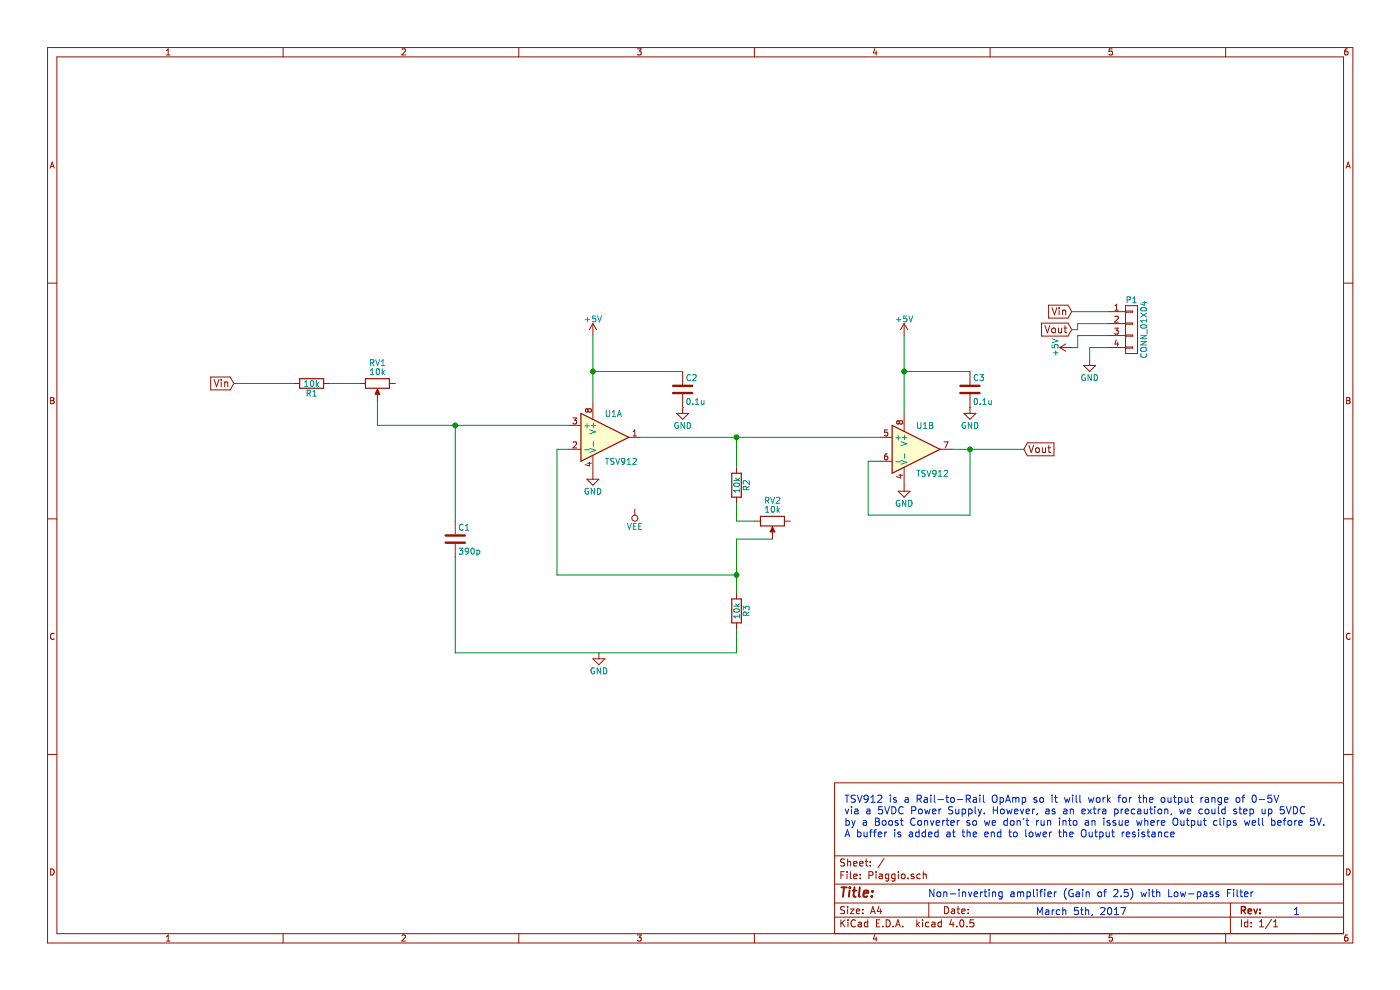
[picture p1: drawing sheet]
EESchema Schematic File Version 2
LIBS:power
LIBS:device
LIBS:transistors
LIBS:conn
LIBS:linear
LIBS:regul
LIBS:74xx
LIBS:cmos4000
LIBS:adc-dac
LIBS:memory
LIBS:xilinx
LIBS:microcontrollers
LIBS:dsp
LIBS:microchip
LIBS:analog_switches
LIBS:motorola
LIBS:texas
LIBS:intel
LIBS:audio
LIBS:interface
LIBS:digital-audio
LIBS:philips
LIBS:display
LIBS:cypress
LIBS:siliconi
LIBS:opto
LIBS:atmel
LIBS:contrib
LIBS:valves
EELAYER 25 0
EELAYER END
$Descr A4 11693 8268
encoding utf-8
Sheet 1 1
Title ""
Date ""
Rev ""
Comp ""
Comment1 ""
Comment2 ""
Comment3 ""
Comment4 ""
$EndDescr
$Comp
L R R2
U 1 1
P 6150 4050
F 0 "R2" V 6230 4050 50  0000 C CNN
F 1 "10k" V 6150 4050 50  0000 C CNN
F 2 "Resistors_Universal:Resistor_SMD+THTuniversal_0805to1206_RM10_HandSoldering" V 6080 4050 50  0001 C CNN
F 3 "" H 6150 4050 50  0000 C CNN
	1    6150 4050
	1    0    0    -1  
$EndComp
$Comp
L R R3
U 1 1
P 6150 5100
F 0 "R3" V 6230 5100 50  0000 C CNN
F 1 "10k" V 6150 5100 50  0000 C CNN
F 2 "Resistors_Universal:Resistor_SMD+THTuniversal_0805to1206_RM10_HandSoldering" V 6080 5100 50  0001 C CNN
F 3 "" H 6150 5100 50  0000 C CNN
	1    6150 5100
	1    0    0    -1  
$EndComp
$Comp
L R R1
U 1 1
P 2600 3200
F 0 "R1" V 2680 3200 50  0000 C CNN
F 1 "10k" V 2600 3200 50  0000 C CNN
F 2 "Resistors_Universal:Resistor_SMD+THTuniversal_0805to1206_RM10_HandSoldering" V 2530 3200 50  0001 C CNN
F 3 "" H 2600 3200 50  0000 C CNN
	1    2600 3200
	0    1    1    0   
$EndComp
$Comp
L POT RV1
U 1 1
P 3150 3200
F 0 "RV1" V 2975 3200 50  0000 C CNN
F 1 "10k" V 3050 3200 50  0000 C CNN
F 2 "" H 3150 3200 50  0001 C CNN
F 3 "" H 3150 3200 50  0000 C CNN
	1    3150 3200
	0    1    1    0   
$EndComp
$Comp
L POT RV2
U 1 1
P 6450 4350
F 0 "RV2" V 6275 4350 50  0000 C CNN
F 1 "10k" V 6350 4350 50  0000 C CNN
F 2 "" H 6450 4350 50  0001 C CNN
F 3 "" H 6450 4350 50  0000 C CNN
	1    6450 4350
	0    1    1    0   
$EndComp
$Comp
L TSV912 U1
U 1 1
P 5050 3650
F 0 "U1" H 5050 3850 50  0000 L CNN
F 1 "TSV912" H 5050 3450 50  0000 L CNN
F 2 "Housings_SOIC:SOIC-8_3.9x4.9mm_Pitch1.27mm" H 5050 3250 50  0001 C CNN
F 3 "" H 5050 3850 50  0000 C CNN
	1    5050 3650
	1    0    0    -1  
$EndComp
$Comp
L TSV912 U1
U 2 1
P 7650 3750
F 0 "U1" H 7650 3950 50  0000 L CNN
F 1 "TSV912" H 7650 3550 50  0000 L CNN
F 2 "Housings_SOIC:SOIC-8_3.9x4.9mm_Pitch1.27mm" H 7650 3350 50  0001 C CNN
F 3 "" H 7650 3950 50  0000 C CNN
	2    7650 3750
	1    0    0    -1  
$EndComp
$Comp
L C C1
U 1 1
P 3800 4500
F 0 "C1" H 3825 4600 50  0000 L CNN
F 1 "390p" H 3825 4400 50  0000 L CNN
F 2 "Capacitors_SMD:C_1206" H 3838 4350 50  0001 C CNN
F 3 "" H 3800 4500 50  0000 C CNN
	1    3800 4500
	1    0    0    -1  
$EndComp
Wire Wire Line
	5350 3650 7350 3650
Wire Wire Line
	6150 3650 6150 3900
Wire Wire Line
	6150 4200 6150 4350
Wire Wire Line
	6150 4500 6150 4950
Wire Wire Line
	6150 4800 4650 4800
Wire Wire Line
	4650 4800 4650 3750
Wire Wire Line
	4650 3750 4750 3750
Connection ~ 6150 4800
Wire Wire Line
	2750 3200 3000 3200
Wire Wire Line
	3150 3550 4750 3550
Wire Wire Line
	3800 3550 3800 4350
Connection ~ 3800 3550
Wire Wire Line
	6150 5250 6150 5450
Wire Wire Line
	6150 5450 3800 5450
Wire Wire Line
	3800 5450 3800 4650
$Comp
L GND #PWR01
U 1 1
P 5000 5450
F 0 "#PWR01" H 5000 5200 50  0001 C CNN
F 1 "GND" H 5000 5300 50  0000 C CNN
F 2 "" H 5000 5450 50  0000 C CNN
F 3 "" H 5000 5450 50  0000 C CNN
	1    5000 5450
	1    0    0    -1  
$EndComp
Text GLabel 1950 3200 0    60   Input ~ 0
Vin
Wire Wire Line
	1950 3200 2450 3200
Text GLabel 8550 3750 2    60   Input ~ 0
Vout
$Comp
L CONN_01X04 P1
U 1 1
P 9450 2750
F 0 "P1" H 9450 3000 50  0000 C CNN
F 1 "CONN_01X04" V 9550 2750 50  0000 C CNN
F 2 "" H 9450 2750 50  0001 C CNN
F 3 "" H 9450 2750 50  0000 C CNN
	1    9450 2750
	1    0    0    -1  
$EndComp
Text GLabel 8950 2600 0    60   Input ~ 0
Vin
Text GLabel 8950 2750 0    60   Input ~ 0
Vout
$Comp
L GND #PWR02
U 1 1
P 9100 3000
F 0 "#PWR02" H 9100 2750 50  0001 C CNN
F 1 "GND" H 9100 2850 50  0000 C CNN
F 2 "" H 9100 3000 50  0000 C CNN
F 3 "" H 9100 3000 50  0000 C CNN
	1    9100 3000
	1    0    0    -1  
$EndComp
Wire Wire Line
	9250 2600 8950 2600
Wire Wire Line
	9250 2700 9000 2700
Wire Wire Line
	9000 2700 9000 2750
Wire Wire Line
	9000 2750 8950 2750
Wire Wire Line
	9250 2800 9000 2800
Wire Wire Line
	9000 2800 9000 2900
Wire Wire Line
	9000 2900 8950 2900
Wire Wire Line
	9250 2900 9100 2900
Wire Wire Line
	9100 2900 9100 3000
Text Notes 7750 7500 0    60   ~ 0
Non-inverting amplifier (Gain of 2.5) with Low-pass Filter
Text Notes 10800 7650 0    60   ~ 0
1
Text Notes 8650 7650 0    60   ~ 0
March 5th, 2017
Connection ~ 6150 3650
Wire Wire Line
	7950 3750 8550 3750
Wire Wire Line
	8100 3750 8100 4300
Wire Wire Line
	8100 4300 7250 4300
Wire Wire Line
	7250 4300 7250 3850
Wire Wire Line
	7250 3850 7350 3850
Connection ~ 8100 3750
Text Notes 7050 7000 0    60   ~ 0
TSV912 is a Rail-to-Rail OpAmp so it will work for the output range of 0-5V \nvia a 5VDC Power Supply. However, as an extra precaution, we could step up 5VDC \nby a Boost Converter so we don't run into an issue where Output clips well before 5V.\nA buffer is added at the end to lower the Output resistance
$Comp
L VEE #PWR03
U 1 1
P 5300 4250
F 0 "#PWR03" H 5300 4100 50  0001 C CNN
F 1 "VEE" H 5300 4400 50  0000 C CNN
F 2 "" H 5300 4250 50  0000 C CNN
F 3 "" H 5300 4250 50  0000 C CNN
	1    5300 4250
	-1   0    0    1   
$EndComp
$Comp
L +5V #PWR04
U 1 1
P 4950 2800
F 0 "#PWR04" H 4950 2650 50  0001 C CNN
F 1 "+5V" H 4950 2940 50  0000 C CNN
F 2 "" H 4950 2800 50  0000 C CNN
F 3 "" H 4950 2800 50  0000 C CNN
	1    4950 2800
	1    0    0    -1  
$EndComp
$Comp
L +5V #PWR05
U 1 1
P 7550 2800
F 0 "#PWR05" H 7550 2650 50  0001 C CNN
F 1 "+5V" H 7550 2940 50  0000 C CNN
F 2 "" H 7550 2800 50  0000 C CNN
F 3 "" H 7550 2800 50  0000 C CNN
	1    7550 2800
	1    0    0    -1  
$EndComp
$Comp
L GND #PWR06
U 1 1
P 4950 3950
F 0 "#PWR06" H 4950 3700 50  0001 C CNN
F 1 "GND" H 4950 3800 50  0000 C CNN
F 2 "" H 4950 3950 50  0000 C CNN
F 3 "" H 4950 3950 50  0000 C CNN
	1    4950 3950
	1    0    0    -1  
$EndComp
$Comp
L GND #PWR07
U 1 1
P 7550 4050
F 0 "#PWR07" H 7550 3800 50  0001 C CNN
F 1 "GND" H 7550 3900 50  0000 C CNN
F 2 "" H 7550 4050 50  0000 C CNN
F 3 "" H 7550 4050 50  0000 C CNN
	1    7550 4050
	1    0    0    -1  
$EndComp
$Comp
L +5V #PWR08
U 1 1
P 8950 2900
F 0 "#PWR08" H 8950 2750 50  0001 C CNN
F 1 "+5V" H 8950 3040 50  0000 C CNN
F 2 "" H 8950 2900 50  0000 C CNN
F 3 "" H 8950 2900 50  0000 C CNN
	1    8950 2900
	0    -1   -1   0   
$EndComp
$Comp
L C C2
U 1 1
P 5700 3250
F 0 "C2" H 5725 3350 50  0000 L CNN
F 1 "0.1u" H 5725 3150 50  0000 L CNN
F 2 "Capacitors_SMD:C_1206" H 5738 3100 50  0001 C CNN
F 3 "" H 5700 3250 50  0000 C CNN
	1    5700 3250
	1    0    0    -1  
$EndComp
$Comp
L C C3
U 1 1
P 8100 3250
F 0 "C3" H 8125 3350 50  0000 L CNN
F 1 "0.1u" H 8125 3150 50  0000 L CNN
F 2 "Capacitors_SMD:C_1206" H 8138 3100 50  0001 C CNN
F 3 "" H 8100 3250 50  0000 C CNN
	1    8100 3250
	1    0    0    -1  
$EndComp
$Comp
L GND #PWR09
U 1 1
P 8100 3400
F 0 "#PWR09" H 8100 3150 50  0001 C CNN
F 1 "GND" H 8100 3250 50  0000 C CNN
F 2 "" H 8100 3400 50  0000 C CNN
F 3 "" H 8100 3400 50  0000 C CNN
	1    8100 3400
	1    0    0    -1  
$EndComp
Wire Wire Line
	8100 3100 7550 3100
Wire Wire Line
	7550 2800 7550 3450
Connection ~ 7550 3100
Wire Wire Line
	8100 3400 8100 3400
$Comp
L GND #PWR010
U 1 1
P 5700 3400
F 0 "#PWR010" H 5700 3150 50  0001 C CNN
F 1 "GND" H 5700 3250 50  0000 C CNN
F 2 "" H 5700 3400 50  0000 C CNN
F 3 "" H 5700 3400 50  0000 C CNN
	1    5700 3400
	1    0    0    -1  
$EndComp
Wire Wire Line
	5700 3400 5700 3400
Wire Wire Line
	5700 3100 4950 3100
Wire Wire Line
	4950 2800 4950 3350
Connection ~ 4950 3100
Wire Wire Line
	3150 3550 3150 3350
Wire Wire Line
	6150 4350 6300 4350
Wire Wire Line
	6450 4500 6150 4500
$EndSCHEMATC
